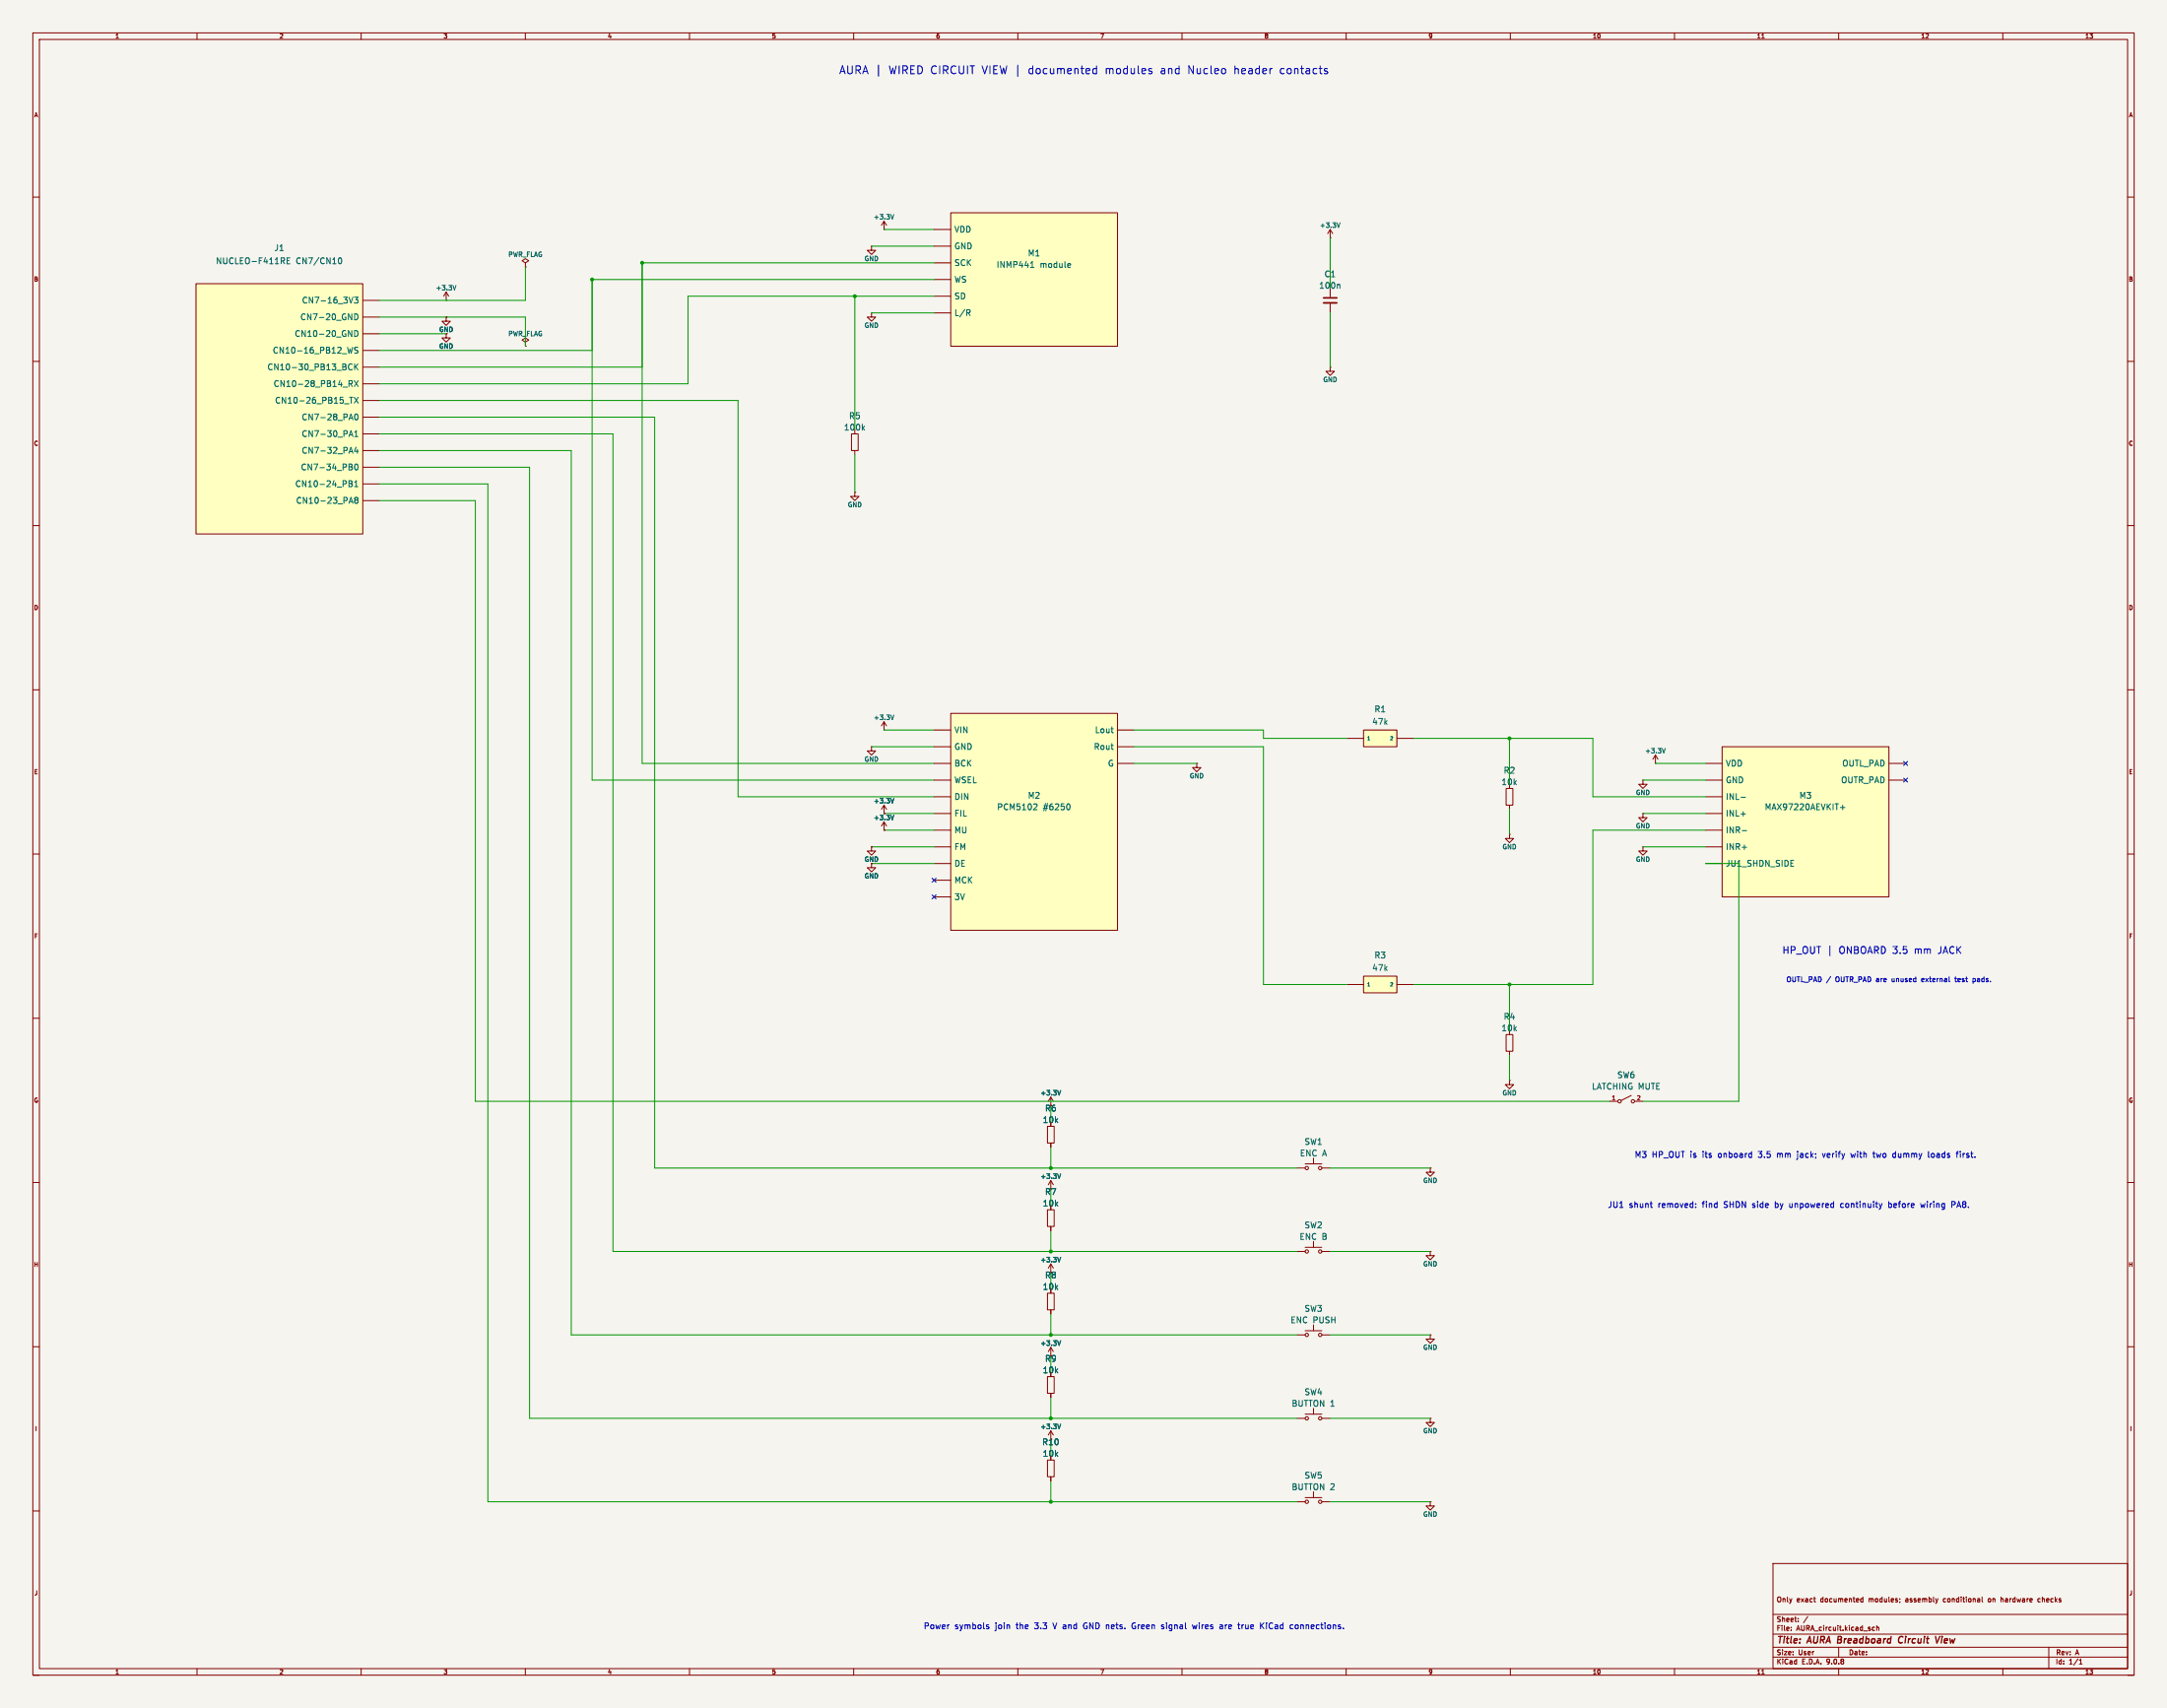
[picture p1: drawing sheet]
(kicad_sch (version 20250114) (generator "eeschema") (paper "User" 660 520)
(title_block (title "AURA Breadboard Circuit View") (rev "A") (comment 1 "Only exact documented modules; assembly conditional on hardware checks"))
(lib_symbols 	(symbol "Device:R"
  (pin_numbers (hide yes))
  (pin_names
   (offset 0))
  (exclude_from_sim no)
  (in_bom yes)
  (on_board yes)
  (property "Reference" "R" (at 2.032 0 90) (effects (font (size 1.27 1.27))))
  (property "Value" "R" (at 0 0 90) (effects (font (size 1.27 1.27))))
  (property "Footprint" "" (at -1.778 0 90) (effects (font (size 1.27 1.27)) (hide yes)))
  (property "Datasheet" "~" (at 0 0 0) (effects (font (size 1.27 1.27)) (hide yes)))
  (property "Description" "Resistor" (at 0 0 0) (effects (font (size 1.27 1.27)) (hide yes)))
  (symbol "R_0_1"
   (rectangle (start -1.016 -2.54) (end 1.016 2.54) (stroke (width 0.254) (type default)) (fill (type none))))
  (symbol "R_1_1"
   (pin passive line (at 0 3.81 270) (length 1.27) (name "~" (effects (font (size 1.27 1.27)))) (number "1" (effects (font (size 1.27 1.27)))))
   (pin passive line (at 0 -3.81 90) (length 1.27) (name "~" (effects (font (size 1.27 1.27)))) (number "2" (effects (font (size 1.27 1.27))))))
  (embedded_fonts no)) 	(symbol "Device:C"
  (pin_numbers (hide yes))
  (pin_names
   (offset 0.254))
  (exclude_from_sim no)
  (in_bom yes)
  (on_board yes)
  (property "Reference" "C" (at 0.635 2.54 0) (effects (font (size 1.27 1.27)) (justify left)))
  (property "Value" "C" (at 0.635 -2.54 0) (effects (font (size 1.27 1.27)) (justify left)))
  (property "Footprint" "" (at 0.9652 -3.81 0) (effects (font (size 1.27 1.27)) (hide yes)))
  (property "Datasheet" "~" (at 0 0 0) (effects (font (size 1.27 1.27)) (hide yes)))
  (property "Description" "Unpolarized capacitor" (at 0 0 0) (effects (font (size 1.27 1.27)) (hide yes)))
  (symbol "C_0_1"
   (polyline (pts (xy -2.032 0.762) (xy 2.032 0.762)) (stroke (width 0.508) (type default)) (fill (type none)))
   (polyline (pts (xy -2.032 -0.762) (xy 2.032 -0.762)) (stroke (width 0.508) (type default)) (fill (type none))))
  (symbol "C_1_1"
   (pin passive line (at 0 3.81 270) (length 2.794) (name "~" (effects (font (size 1.27 1.27)))) (number "1" (effects (font (size 1.27 1.27)))))
   (pin passive line (at 0 -3.81 90) (length 2.794) (name "~" (effects (font (size 1.27 1.27)))) (number "2" (effects (font (size 1.27 1.27))))))
  (embedded_fonts no)) 	(symbol "Switch:SW_Push"
  (pin_numbers (hide yes))
  (pin_names
   (offset 1.016) (hide yes))
  (exclude_from_sim no)
  (in_bom yes)
  (on_board yes)
  (property "Reference" "SW" (at 1.27 2.54 0) (effects (font (size 1.27 1.27)) (justify left)))
  (property "Value" "SW_Push" (at 0 -1.524 0) (effects (font (size 1.27 1.27))))
  (property "Footprint" "" (at 0 5.08 0) (effects (font (size 1.27 1.27)) (hide yes)))
  (property "Datasheet" "~" (at 0 5.08 0) (effects (font (size 1.27 1.27)) (hide yes)))
  (property "Description" "Push button switch, generic, two pins" (at 0 0 0) (effects (font (size 1.27 1.27)) (hide yes)))
  (symbol "SW_Push_0_1"
   (circle (center -2.032 0) (radius 0.508) (stroke (width 0) (type default)) (fill (type none)))
   (polyline (pts (xy 0 1.27) (xy 0 3.048)) (stroke (width 0) (type default)) (fill (type none)))
   (circle (center 2.032 0) (radius 0.508) (stroke (width 0) (type default)) (fill (type none)))
   (polyline (pts (xy 2.54 1.27) (xy -2.54 1.27)) (stroke (width 0) (type default)) (fill (type none)))
   (pin passive line (at -5.08 0 0) (length 2.54) (name "1" (effects (font (size 1.27 1.27)))) (number "1" (effects (font (size 1.27 1.27)))))
   (pin passive line (at 5.08 0 180) (length 2.54) (name "2" (effects (font (size 1.27 1.27)))) (number "2" (effects (font (size 1.27 1.27))))))
  (embedded_fonts no)) 	(symbol "Switch:SW_SPST"
  (pin_names
   (offset 0) (hide yes))
  (exclude_from_sim no)
  (in_bom yes)
  (on_board yes)
  (property "Reference" "SW" (at 0 3.175 0) (effects (font (size 1.27 1.27))))
  (property "Value" "SW_SPST" (at 0 -2.54 0) (effects (font (size 1.27 1.27))))
  (property "Footprint" "" (at 0 0 0) (effects (font (size 1.27 1.27)) (hide yes)))
  (property "Datasheet" "~" (at 0 0 0) (effects (font (size 1.27 1.27)) (hide yes)))
  (property "Description" "Single Pole Single Throw (SPST) switch" (at 0 0 0) (effects (font (size 1.27 1.27)) (hide yes)))
  (symbol "SW_SPST_0_0"
   (circle (center -2.032 0) (radius 0.508) (stroke (width 0) (type default)) (fill (type none)))
   (polyline (pts (xy -1.524 0.254) (xy 1.524 1.778)) (stroke (width 0) (type default)) (fill (type none)))
   (circle (center 2.032 0) (radius 0.508) (stroke (width 0) (type default)) (fill (type none))))
  (symbol "SW_SPST_1_1"
   (pin passive line (at -5.08 0 0) (length 2.54) (name "A" (effects (font (size 1.27 1.27)))) (number "1" (effects (font (size 1.27 1.27)))))
   (pin passive line (at 5.08 0 180) (length 2.54) (name "B" (effects (font (size 1.27 1.27)))) (number "2" (effects (font (size 1.27 1.27))))))
  (embedded_fonts no)) (symbol "AURA_BB:NUCLEO_F411RE_USED" (pin_names (offset 1.016)) (pin_numbers (hide yes)) (in_bom yes) (on_board yes)
   (property "Reference" "M" (at 0 42.1 0) (effects (font (size 1.8 1.8)))) (property "Value" "NUCLEO_F411RE_USED" (at 0 45.1 0) (effects (font (size 1.8 1.8))))
   (symbol "NUCLEO_F411RE_USED_1_1" (rectangle (start -25.4 38.1) (end 25.4 -38.1) (stroke (width 0.254) (type default)) (fill (type background))) (pin passive line (at 30.48 33.02 180) (length 5.08) (name "CN7-16_3V3" (effects (font (size 1.8 1.8)))) (number "CN7-16_3V3" (effects (font (size 1.4 1.4))))) (pin passive line (at 30.48 27.940000000000005 180) (length 5.08) (name "CN7-20_GND" (effects (font (size 1.8 1.8)))) (number "CN7-20_GND" (effects (font (size 1.4 1.4))))) (pin passive line (at 30.48 22.860000000000003 180) (length 5.08) (name "CN10-20_GND" (effects (font (size 1.8 1.8)))) (number "CN10-20_GND" (effects (font (size 1.4 1.4))))) (pin passive line (at 30.48 17.78 180) (length 5.08) (name "CN10-16_PB12_WS" (effects (font (size 1.8 1.8)))) (number "CN10-16_PB12_WS" (effects (font (size 1.4 1.4))))) (pin passive line (at 30.48 12.700000000000003 180) (length 5.08) (name "CN10-30_PB13_BCK" (effects (font (size 1.8 1.8)))) (number "CN10-30_PB13_BCK" (effects (font (size 1.4 1.4))))) (pin passive line (at 30.48 7.6200000000000045 180) (length 5.08) (name "CN10-28_PB14_RX" (effects (font (size 1.8 1.8)))) (number "CN10-28_PB14_RX" (effects (font (size 1.4 1.4))))) (pin passive line (at 30.48 2.5400000000000027 180) (length 5.08) (name "CN10-26_PB15_TX" (effects (font (size 1.8 1.8)))) (number "CN10-26_PB15_TX" (effects (font (size 1.4 1.4))))) (pin passive line (at 30.48 -2.539999999999999 180) (length 5.08) (name "CN7-28_PA0" (effects (font (size 1.8 1.8)))) (number "CN7-28_PA0" (effects (font (size 1.4 1.4))))) (pin passive line (at 30.48 -7.619999999999997 180) (length 5.08) (name "CN7-30_PA1" (effects (font (size 1.8 1.8)))) (number "CN7-30_PA1" (effects (font (size 1.4 1.4))))) (pin passive line (at 30.48 -12.699999999999996 180) (length 5.08) (name "CN7-32_PA4" (effects (font (size 1.8 1.8)))) (number "CN7-32_PA4" (effects (font (size 1.4 1.4))))) (pin passive line (at 30.48 -17.779999999999994 180) (length 5.08) (name "CN7-34_PB0" (effects (font (size 1.8 1.8)))) (number "CN7-34_PB0" (effects (font (size 1.4 1.4))))) (pin passive line (at 30.48 -22.86 180) (length 5.08) (name "CN10-24_PB1" (effects (font (size 1.8 1.8)))) (number "CN10-24_PB1" (effects (font (size 1.4 1.4))))) (pin passive line (at 30.48 -27.939999999999998 180) (length 5.08) (name "CN10-23_PA8" (effects (font (size 1.8 1.8)))) (number "CN10-23_PA8" (effects (font (size 1.4 1.4))))))) (symbol "AURA_BB:SHILLEHTEK_INMP441" (pin_names (offset 1.016)) (pin_numbers (hide yes)) (in_bom yes) (on_board yes)
   (property "Reference" "M" (at 0 24.32 0) (effects (font (size 1.8 1.8)))) (property "Value" "SHILLEHTEK_INMP441" (at 0 27.32 0) (effects (font (size 1.8 1.8))))
   (symbol "SHILLEHTEK_INMP441_1_1" (rectangle (start -25.4 20.32) (end 25.4 -20.32) (stroke (width 0.254) (type default)) (fill (type background))) (pin passive line (at -30.48 15.24 0) (length 5.08) (name "VDD" (effects (font (size 1.8 1.8)))) (number "VDD" (effects (font (size 1.4 1.4))))) (pin passive line (at -30.48 10.16 0) (length 5.08) (name "GND" (effects (font (size 1.8 1.8)))) (number "GND" (effects (font (size 1.4 1.4))))) (pin passive line (at -30.48 5.08 0) (length 5.08) (name "SCK" (effects (font (size 1.8 1.8)))) (number "SCK" (effects (font (size 1.4 1.4))))) (pin passive line (at -30.48 0.0 0) (length 5.08) (name "WS" (effects (font (size 1.8 1.8)))) (number "WS" (effects (font (size 1.4 1.4))))) (pin passive line (at -30.48 -5.08 0) (length 5.08) (name "SD" (effects (font (size 1.8 1.8)))) (number "SD" (effects (font (size 1.4 1.4))))) (pin passive line (at -30.48 -10.159999999999998 0) (length 5.08) (name "L/R" (effects (font (size 1.8 1.8)))) (number "L/R" (effects (font (size 1.4 1.4))))))) (symbol "AURA_BB:ADAFRUIT_PCM5102_6250" (pin_names (offset 1.016)) (pin_numbers (hide yes)) (in_bom yes) (on_board yes)
   (property "Reference" "M" (at 0 37.019999999999996 0) (effects (font (size 1.8 1.8)))) (property "Value" "ADAFRUIT_PCM5102_6250" (at 0 40.019999999999996 0) (effects (font (size 1.8 1.8))))
   (symbol "ADAFRUIT_PCM5102_6250_1_1" (rectangle (start -25.4 33.019999999999996) (end 25.4 -33.019999999999996) (stroke (width 0.254) (type default)) (fill (type background))) (pin passive line (at -30.48 27.939999999999998 0) (length 5.08) (name "VIN" (effects (font (size 1.8 1.8)))) (number "VIN" (effects (font (size 1.4 1.4))))) (pin passive line (at -30.48 22.86 0) (length 5.08) (name "GND" (effects (font (size 1.8 1.8)))) (number "GND" (effects (font (size 1.4 1.4))))) (pin passive line (at -30.48 17.779999999999998 0) (length 5.08) (name "BCK" (effects (font (size 1.8 1.8)))) (number "BCK" (effects (font (size 1.4 1.4))))) (pin passive line (at -30.48 12.699999999999998 0) (length 5.08) (name "WSEL" (effects (font (size 1.8 1.8)))) (number "WSEL" (effects (font (size 1.4 1.4))))) (pin passive line (at -30.48 7.619999999999997 0) (length 5.08) (name "DIN" (effects (font (size 1.8 1.8)))) (number "DIN" (effects (font (size 1.4 1.4))))) (pin passive line (at -30.48 2.539999999999999 0) (length 5.08) (name "FIL" (effects (font (size 1.8 1.8)))) (number "FIL" (effects (font (size 1.4 1.4))))) (pin passive line (at -30.48 -2.5400000000000027 0) (length 5.08) (name "MU" (effects (font (size 1.8 1.8)))) (number "MU" (effects (font (size 1.4 1.4))))) (pin passive line (at -30.48 -7.6200000000000045 0) (length 5.08) (name "FM" (effects (font (size 1.8 1.8)))) (number "FM" (effects (font (size 1.4 1.4))))) (pin passive line (at -30.48 -12.700000000000003 0) (length 5.08) (name "DE" (effects (font (size 1.8 1.8)))) (number "DE" (effects (font (size 1.4 1.4))))) (pin passive line (at -30.48 -17.78 0) (length 5.08) (name "MCK" (effects (font (size 1.8 1.8)))) (number "MCK" (effects (font (size 1.4 1.4))))) (pin passive line (at -30.48 -22.86 0) (length 5.08) (name "3V" (effects (font (size 1.8 1.8)))) (number "3V" (effects (font (size 1.4 1.4))))) (pin passive line (at 30.48 27.939999999999998 180) (length 5.08) (name "Lout" (effects (font (size 1.8 1.8)))) (number "Lout" (effects (font (size 1.4 1.4))))) (pin passive line (at 30.48 22.86 180) (length 5.08) (name "Rout" (effects (font (size 1.8 1.8)))) (number "Rout" (effects (font (size 1.4 1.4))))) (pin passive line (at 30.48 17.779999999999998 180) (length 5.08) (name "G" (effects (font (size 1.8 1.8)))) (number "G" (effects (font (size 1.4 1.4))))))) (symbol "AURA_BB:MAX97220AEVKIT_PLUS" (pin_names (offset 1.016)) (pin_numbers (hide yes)) (in_bom yes) (on_board yes)
   (property "Reference" "M" (at 0 26.86 0) (effects (font (size 1.8 1.8)))) (property "Value" "MAX97220AEVKIT_PLUS" (at 0 29.86 0) (effects (font (size 1.8 1.8))))
   (symbol "MAX97220AEVKIT_PLUS_1_1" (rectangle (start -25.4 22.86) (end 25.4 -22.86) (stroke (width 0.254) (type default)) (fill (type background))) (pin passive line (at -30.48 17.78 0) (length 5.08) (name "VDD" (effects (font (size 1.8 1.8)))) (number "VDD" (effects (font (size 1.4 1.4))))) (pin passive line (at -30.48 12.700000000000001 0) (length 5.08) (name "GND" (effects (font (size 1.8 1.8)))) (number "GND" (effects (font (size 1.4 1.4))))) (pin passive line (at -30.48 7.620000000000001 0) (length 5.08) (name "INL-" (effects (font (size 1.8 1.8)))) (number "INL-" (effects (font (size 1.4 1.4))))) (pin passive line (at -30.48 2.540000000000001 0) (length 5.08) (name "INL+" (effects (font (size 1.8 1.8)))) (number "INL+" (effects (font (size 1.4 1.4))))) (pin passive line (at -30.48 -2.539999999999999 0) (length 5.08) (name "INR-" (effects (font (size 1.8 1.8)))) (number "INR-" (effects (font (size 1.4 1.4))))) (pin passive line (at -30.48 -7.619999999999997 0) (length 5.08) (name "INR+" (effects (font (size 1.8 1.8)))) (number "INR+" (effects (font (size 1.4 1.4))))) (pin passive line (at -30.48 -12.7 0) (length 5.08) (name "JU1_SHDN_SIDE" (effects (font (size 1.8 1.8)))) (number "JU1_SHDN_SIDE" (effects (font (size 1.4 1.4))))) (pin passive line (at 30.48 17.78 180) (length 5.08) (name "OUTL_PAD" (effects (font (size 1.8 1.8)))) (number "OUTL_PAD" (effects (font (size 1.4 1.4))))) (pin passive line (at 30.48 12.700000000000001 180) (length 5.08) (name "OUTR_PAD" (effects (font (size 1.8 1.8)))) (number "OUTR_PAD" (effects (font (size 1.4 1.4))))))) (symbol "AURA_WIRE:SERIES_R" (pin_names (offset 1.016)) (pin_numbers (hide yes)) (in_bom yes) (on_board yes)
 (property "Reference" "R" (at 0 -7 0) (effects (font (size 1.7 1.7)))) (property "Value" "R" (at 0 -4 0) (effects (font (size 1.7 1.7))))
 (symbol "SERIES_R_1_1" (rectangle (start -5.08 2.54) (end 5.08 -2.54) (stroke (width 0.254) (type default)) (fill (type background)))
 (pin passive line (at -10.16 0 0) (length 5.08) (name "1" (effects (font (size 1 1)))) (number "1" (effects (font (size 1 1)))))
 (pin passive line (at 10.16 0 180) (length 5.08) (name "2" (effects (font (size 1 1)))) (number "2" (effects (font (size 1 1))))))) 	(symbol "power:+3.3V"
  (power)
  (pin_numbers (hide yes))
  (pin_names
   (offset 0) (hide yes))
  (exclude_from_sim no)
  (in_bom yes)
  (on_board yes)
  (property "Reference" "#PWR" (at 0 -3.81 0) (effects (font (size 1.27 1.27)) (hide yes)))
  (property "Value" "+3.3V" (at 0 3.556 0) (effects (font (size 1.27 1.27))))
  (property "Footprint" "" (at 0 0 0) (effects (font (size 1.27 1.27)) (hide yes)))
  (property "Datasheet" "" (at 0 0 0) (effects (font (size 1.27 1.27)) (hide yes)))
  (property "Description" "Power symbol creates a global label with name \"+3.3V\"" (at 0 0 0) (effects (font (size 1.27 1.27)) (hide yes)))
  (symbol "+3.3V_0_1"
   (polyline (pts (xy -0.762 1.27) (xy 0 2.54)) (stroke (width 0) (type default)) (fill (type none)))
   (polyline (pts (xy 0 2.54) (xy 0.762 1.27)) (stroke (width 0) (type default)) (fill (type none)))
   (polyline (pts (xy 0 0) (xy 0 2.54)) (stroke (width 0) (type default)) (fill (type none))))
  (symbol "+3.3V_1_1"
   (pin power_in line (at 0 0 90) (length 0) (name "~" (effects (font (size 1.27 1.27)))) (number "1" (effects (font (size 1.27 1.27))))))
  (embedded_fonts no)) 	(symbol "power:GND"
  (power)
  (pin_numbers (hide yes))
  (pin_names
   (offset 0) (hide yes))
  (exclude_from_sim no)
  (in_bom yes)
  (on_board yes)
  (property "Reference" "#PWR" (at 0 -6.35 0) (effects (font (size 1.27 1.27)) (hide yes)))
  (property "Value" "GND" (at 0 -3.81 0) (effects (font (size 1.27 1.27))))
  (property "Footprint" "" (at 0 0 0) (effects (font (size 1.27 1.27)) (hide yes)))
  (property "Datasheet" "" (at 0 0 0) (effects (font (size 1.27 1.27)) (hide yes)))
  (property "Description" "Power symbol creates a global label with name \"GND\" , ground" (at 0 0 0) (effects (font (size 1.27 1.27)) (hide yes)))
  (symbol "GND_0_1"
   (polyline (pts (xy 0 0) (xy 0 -1.27) (xy 1.27 -1.27) (xy 0 -2.54) (xy -1.27 -1.27) (xy 0 -1.27)) (stroke (width 0) (type default)) (fill (type none))))
  (symbol "GND_1_1"
   (pin power_in line (at 0 0 270) (length 0) (name "~" (effects (font (size 1.27 1.27)))) (number "1" (effects (font (size 1.27 1.27))))))
  (embedded_fonts no)) 	(symbol "power:PWR_FLAG"
  (power)
  (pin_numbers (hide yes))
  (pin_names
   (offset 0) (hide yes))
  (exclude_from_sim no)
  (in_bom yes)
  (on_board yes)
  (property "Reference" "#FLG" (at 0 1.905 0) (effects (font (size 1.27 1.27)) (hide yes)))
  (property "Value" "PWR_FLAG" (at 0 3.81 0) (effects (font (size 1.27 1.27))))
  (property "Footprint" "" (at 0 0 0) (effects (font (size 1.27 1.27)) (hide yes)))
  (property "Datasheet" "~" (at 0 0 0) (effects (font (size 1.27 1.27)) (hide yes)))
  (property "Description" "Special symbol for telling ERC where power comes from" (at 0 0 0) (effects (font (size 1.27 1.27)) (hide yes)))
  (symbol "PWR_FLAG_0_0"
   (pin power_out line (at 0 0 90) (length 0) (name "~" (effects (font (size 1.27 1.27)))) (number "1" (effects (font (size 1.27 1.27))))))
  (symbol "PWR_FLAG_0_1"
   (polyline (pts (xy 0 0) (xy 0 1.27) (xy -1.016 1.905) (xy 0 2.54) (xy 1.016 1.905) (xy 0 1.27)) (stroke (width 0) (type default)) (fill (type none))))
  (embedded_fonts no)))
(symbol (lib_id "AURA_BB:NUCLEO_F411RE_USED") (at 85.09 124.46 0) (unit 1) (in_bom yes) (on_board yes) (dnp no)
   (property "Reference" "J1" (at 85.09 75.46 0) (effects (font (size 1.8 1.8)))) (property "Value" "NUCLEO-F411RE CN7/CN10" (at 85.09 79.46 0) (effects (font (size 1.8 1.8))))) (symbol (lib_id "AURA_BB:SHILLEHTEK_INMP441") (at 314.96 85.09 0) (unit 1) (in_bom yes) (on_board yes) (dnp no)
   (property "Reference" "M1" (at 314.96 77.09 0) (effects (font (size 1.8 1.8)))) (property "Value" "INMP441 module" (at 314.96 80.59 0) (effects (font (size 1.8 1.8))))) (symbol (lib_id "AURA_BB:ADAFRUIT_PCM5102_6250") (at 314.96 250.19 0) (unit 1) (in_bom yes) (on_board yes) (dnp no)
   (property "Reference" "M2" (at 314.96 242.19 0) (effects (font (size 1.8 1.8)))) (property "Value" "PCM5102 #6250" (at 314.96 245.69 0) (effects (font (size 1.8 1.8))))) (symbol (lib_id "AURA_BB:MAX97220AEVKIT_PLUS") (at 549.91 250.19 0) (unit 1) (in_bom yes) (on_board yes) (dnp no)
   (property "Reference" "M3" (at 549.91 242.19 0) (effects (font (size 1.8 1.8)))) (property "Value" "MAX97220AEVKIT+" (at 549.91 245.69 0) (effects (font (size 1.8 1.8))))) (wire (pts (xy 115.57 91.44) (xy 135.89 91.44)) (stroke (width 0) (type default))) (symbol (lib_id "power:+3.3V") (at 135.89 91.44 0) (unit 1) (in_bom yes) (on_board yes) (dnp no)
    (property "Reference" "#PWR01" (at 135.89 91.44 0) (effects (font (size 1.27 1.27)) (hide yes)))
    (property "Value" "+3.3V" (at 135.89 87.63 0) (effects (font (size 1.4 1.4))))) (wire (pts (xy 284.48 69.85) (xy 269.24 69.85)) (stroke (width 0) (type default))) (symbol (lib_id "power:+3.3V") (at 269.24 69.85 0) (unit 1) (in_bom yes) (on_board yes) (dnp no)
    (property "Reference" "#PWR02" (at 269.24 69.85 0) (effects (font (size 1.27 1.27)) (hide yes)))
    (property "Value" "+3.3V" (at 269.24 66.04 0) (effects (font (size 1.4 1.4))))) (wire (pts (xy 284.48 222.25) (xy 269.24 222.25)) (stroke (width 0) (type default))) (symbol (lib_id "power:+3.3V") (at 269.24 222.25 0) (unit 1) (in_bom yes) (on_board yes) (dnp no)
    (property "Reference" "#PWR03" (at 269.24 222.25 0) (effects (font (size 1.27 1.27)) (hide yes)))
    (property "Value" "+3.3V" (at 269.24 218.44 0) (effects (font (size 1.4 1.4))))) (wire (pts (xy 284.48 247.65) (xy 269.24 247.65)) (stroke (width 0) (type default))) (symbol (lib_id "power:+3.3V") (at 269.24 247.65 0) (unit 1) (in_bom yes) (on_board yes) (dnp no)
    (property "Reference" "#PWR04" (at 269.24 247.65 0) (effects (font (size 1.27 1.27)) (hide yes)))
    (property "Value" "+3.3V" (at 269.24 243.84 0) (effects (font (size 1.4 1.4))))) (wire (pts (xy 284.48 252.73) (xy 269.24 252.73)) (stroke (width 0) (type default))) (symbol (lib_id "power:+3.3V") (at 269.24 252.73 0) (unit 1) (in_bom yes) (on_board yes) (dnp no)
    (property "Reference" "#PWR05" (at 269.24 252.73 0) (effects (font (size 1.27 1.27)) (hide yes)))
    (property "Value" "+3.3V" (at 269.24 248.92 0) (effects (font (size 1.4 1.4))))) (wire (pts (xy 519.43 232.41) (xy 504.19 232.41)) (stroke (width 0) (type default))) (symbol (lib_id "power:+3.3V") (at 504.19 232.41 0) (unit 1) (in_bom yes) (on_board yes) (dnp no)
    (property "Reference" "#PWR06" (at 504.19 232.41 0) (effects (font (size 1.27 1.27)) (hide yes)))
    (property "Value" "+3.3V" (at 504.19 228.6 0) (effects (font (size 1.4 1.4))))) (wire (pts (xy 115.57 96.52) (xy 135.89 96.52)) (stroke (width 0) (type default))) (symbol (lib_id "power:GND") (at 135.89 96.52 0) (unit 1) (in_bom yes) (on_board yes) (dnp no)
    (property "Reference" "#PWR07" (at 135.89 96.52 0) (effects (font (size 1.27 1.27)) (hide yes)))
    (property "Value" "GND" (at 135.89 100.33 0) (effects (font (size 1.4 1.4))))) (wire (pts (xy 115.57 101.6) (xy 135.89 101.6)) (stroke (width 0) (type default))) (symbol (lib_id "power:GND") (at 135.89 101.6 0) (unit 1) (in_bom yes) (on_board yes) (dnp no)
    (property "Reference" "#PWR08" (at 135.89 101.6 0) (effects (font (size 1.27 1.27)) (hide yes)))
    (property "Value" "GND" (at 135.89 105.41 0) (effects (font (size 1.4 1.4))))) (wire (pts (xy 284.48 74.93) (xy 265.43 74.93)) (stroke (width 0) (type default))) (symbol (lib_id "power:GND") (at 265.43 74.93 0) (unit 1) (in_bom yes) (on_board yes) (dnp no)
    (property "Reference" "#PWR09" (at 265.43 74.93 0) (effects (font (size 1.27 1.27)) (hide yes)))
    (property "Value" "GND" (at 265.43 78.74 0) (effects (font (size 1.4 1.4))))) (wire (pts (xy 284.48 95.25) (xy 265.43 95.25)) (stroke (width 0) (type default))) (symbol (lib_id "power:GND") (at 265.43 95.25 0) (unit 1) (in_bom yes) (on_board yes) (dnp no)
    (property "Reference" "#PWR10" (at 265.43 95.25 0) (effects (font (size 1.27 1.27)) (hide yes)))
    (property "Value" "GND" (at 265.43 99.06 0) (effects (font (size 1.4 1.4))))) (wire (pts (xy 284.48 227.33) (xy 265.43 227.33)) (stroke (width 0) (type default))) (symbol (lib_id "power:GND") (at 265.43 227.33 0) (unit 1) (in_bom yes) (on_board yes) (dnp no)
    (property "Reference" "#PWR11" (at 265.43 227.33 0) (effects (font (size 1.27 1.27)) (hide yes)))
    (property "Value" "GND" (at 265.43 231.14 0) (effects (font (size 1.4 1.4))))) (wire (pts (xy 284.48 257.81) (xy 265.43 257.81)) (stroke (width 0) (type default))) (symbol (lib_id "power:GND") (at 265.43 257.81 0) (unit 1) (in_bom yes) (on_board yes) (dnp no)
    (property "Reference" "#PWR12" (at 265.43 257.81 0) (effects (font (size 1.27 1.27)) (hide yes)))
    (property "Value" "GND" (at 265.43 261.62 0) (effects (font (size 1.4 1.4))))) (wire (pts (xy 284.48 262.89) (xy 265.43 262.89)) (stroke (width 0) (type default))) (symbol (lib_id "power:GND") (at 265.43 262.89 0) (unit 1) (in_bom yes) (on_board yes) (dnp no)
    (property "Reference" "#PWR13" (at 265.43 262.89 0) (effects (font (size 1.27 1.27)) (hide yes)))
    (property "Value" "GND" (at 265.43 266.7 0) (effects (font (size 1.4 1.4))))) (wire (pts (xy 519.43 237.49) (xy 500.38 237.49)) (stroke (width 0) (type default))) (symbol (lib_id "power:GND") (at 500.38 237.49 0) (unit 1) (in_bom yes) (on_board yes) (dnp no)
    (property "Reference" "#PWR14" (at 500.38 237.49 0) (effects (font (size 1.27 1.27)) (hide yes)))
    (property "Value" "GND" (at 500.38 241.3 0) (effects (font (size 1.4 1.4))))) (wire (pts (xy 519.43 247.65) (xy 500.38 247.65)) (stroke (width 0) (type default))) (symbol (lib_id "power:GND") (at 500.38 247.65 0) (unit 1) (in_bom yes) (on_board yes) (dnp no)
    (property "Reference" "#PWR15" (at 500.38 247.65 0) (effects (font (size 1.27 1.27)) (hide yes)))
    (property "Value" "GND" (at 500.38 251.46 0) (effects (font (size 1.4 1.4))))) (wire (pts (xy 519.43 257.81) (xy 500.38 257.81)) (stroke (width 0) (type default))) (symbol (lib_id "power:GND") (at 500.38 257.81 0) (unit 1) (in_bom yes) (on_board yes) (dnp no)
    (property "Reference" "#PWR16" (at 500.38 257.81 0) (effects (font (size 1.27 1.27)) (hide yes)))
    (property "Value" "GND" (at 500.38 261.62 0) (effects (font (size 1.4 1.4))))) (wire (pts (xy 345.44 232.41) (xy 364.49 232.41)) (stroke (width 0) (type default))) (symbol (lib_id "power:GND") (at 364.49 232.41 0) (unit 1) (in_bom yes) (on_board yes) (dnp no)
    (property "Reference" "#PWR17" (at 364.49 232.41 0) (effects (font (size 1.27 1.27)) (hide yes)))
    (property "Value" "GND" (at 364.49 236.22 0) (effects (font (size 1.4 1.4))))) (wire (pts (xy 135.89 91.44) (xy 160.02 91.44)) (stroke (width 0) (type default))) (wire (pts (xy 160.02 91.44) (xy 160.02 81.28)) (stroke (width 0) (type default))) (symbol (lib_id "power:PWR_FLAG") (at 160.02 81.28 0) (unit 1) (in_bom yes) (on_board yes) (dnp no)
    (property "Reference" "#PWR18" (at 160.02 81.28 0) (effects (font (size 1.27 1.27)) (hide yes)))
    (property "Value" "PWR_FLAG" (at 160.02 77.47 0) (effects (font (size 1.4 1.4))))) (wire (pts (xy 135.89 96.52) (xy 160.02 96.52)) (stroke (width 0) (type default))) (wire (pts (xy 160.02 96.52) (xy 160.02 105.41)) (stroke (width 0) (type default))) (symbol (lib_id "power:PWR_FLAG") (at 160.02 105.41 0) (unit 1) (in_bom yes) (on_board yes) (dnp no)
    (property "Reference" "#PWR19" (at 160.02 105.41 0) (effects (font (size 1.27 1.27)) (hide yes)))
    (property "Value" "PWR_FLAG" (at 160.02 101.6 0) (effects (font (size 1.4 1.4))))) (symbol (lib_id "Device:C") (at 405.13 91.44 0) (unit 1) (in_bom yes) (on_board yes) (dnp no)
   (property "Reference" "C1" (at 405.13 83.44 0) (effects (font (size 1.8 1.8)))) (property "Value" "100n" (at 405.13 86.94 0) (effects (font (size 1.8 1.8))))) (wire (pts (xy 405.13 87.63) (xy 405.13 72.39)) (stroke (width 0) (type default))) (symbol (lib_id "power:+3.3V") (at 405.13 72.39 0) (unit 1) (in_bom yes) (on_board yes) (dnp no)
    (property "Reference" "#PWR20" (at 405.13 72.39 0) (effects (font (size 1.27 1.27)) (hide yes)))
    (property "Value" "+3.3V" (at 405.13 68.58 0) (effects (font (size 1.4 1.4))))) (wire (pts (xy 405.13 95.25) (xy 405.13 111.76)) (stroke (width 0) (type default))) (symbol (lib_id "power:GND") (at 405.13 111.76 0) (unit 1) (in_bom yes) (on_board yes) (dnp no)
    (property "Reference" "#PWR21" (at 405.13 111.76 0) (effects (font (size 1.27 1.27)) (hide yes)))
    (property "Value" "GND" (at 405.13 115.57 0) (effects (font (size 1.4 1.4))))) (wire (pts (xy 115.57 106.68) (xy 180.34 106.68)) (stroke (width 0) (type default))) (wire (pts (xy 180.34 106.68) (xy 180.34 85.09)) (stroke (width 0) (type default))) (wire (pts (xy 180.34 85.09) (xy 284.48 85.09)) (stroke (width 0) (type default))) (wire (pts (xy 180.34 85.09) (xy 180.34 237.49)) (stroke (width 0) (type default))) (wire (pts (xy 180.34 237.49) (xy 284.48 237.49)) (stroke (width 0) (type default))) (junction (at 180.34 85.09) (diameter 0) (color 0 0 0 0)) (wire (pts (xy 115.57 111.76) (xy 195.58 111.76)) (stroke (width 0) (type default))) (wire (pts (xy 195.58 111.76) (xy 195.58 80.01)) (stroke (width 0) (type default))) (wire (pts (xy 195.58 80.01) (xy 284.48 80.01)) (stroke (width 0) (type default))) (wire (pts (xy 195.58 80.01) (xy 195.58 232.41)) (stroke (width 0) (type default))) (wire (pts (xy 195.58 232.41) (xy 284.48 232.41)) (stroke (width 0) (type default))) (junction (at 195.58 80.01) (diameter 0) (color 0 0 0 0)) (wire (pts (xy 115.57 116.84) (xy 209.55 116.84)) (stroke (width 0) (type default))) (wire (pts (xy 209.55 116.84) (xy 209.55 90.17)) (stroke (width 0) (type default))) (wire (pts (xy 209.55 90.17) (xy 284.48 90.17)) (stroke (width 0) (type default))) (wire (pts (xy 115.57 121.92) (xy 224.79 121.92)) (stroke (width 0) (type default))) (wire (pts (xy 224.79 121.92) (xy 224.79 242.57)) (stroke (width 0) (type default))) (wire (pts (xy 224.79 242.57) (xy 284.48 242.57)) (stroke (width 0) (type default))) (symbol (lib_id "Device:R") (at 260.35 134.62 0) (unit 1) (in_bom yes) (on_board yes) (dnp no)
   (property "Reference" "R5" (at 260.35 126.62 0) (effects (font (size 1.8 1.8)))) (property "Value" "100k" (at 260.35 130.12 0) (effects (font (size 1.8 1.8))))) (wire (pts (xy 260.35 130.81) (xy 260.35 90.17)) (stroke (width 0) (type default))) (wire (pts (xy 260.35 90.17) (xy 284.48 90.17)) (stroke (width 0) (type default))) (junction (at 260.35 90.17) (diameter 0) (color 0 0 0 0)) (wire (pts (xy 260.35 138.43) (xy 260.35 149.86)) (stroke (width 0) (type default))) (symbol (lib_id "power:GND") (at 260.35 149.86 0) (unit 1) (in_bom yes) (on_board yes) (dnp no)
    (property "Reference" "#PWR22" (at 260.35 149.86 0) (effects (font (size 1.27 1.27)) (hide yes)))
    (property "Value" "GND" (at 260.35 153.67 0) (effects (font (size 1.4 1.4))))) (no_connect (at 284.48 267.97)) (no_connect (at 284.48 273.05)) (no_connect (at 580.39 232.41)) (no_connect (at 580.39 237.49)) (symbol (lib_id "AURA_WIRE:SERIES_R") (at 420.37 224.79 0) (unit 1) (in_bom yes) (on_board yes) (dnp no)
   (property "Reference" "R1" (at 420.37 215.9 0) (effects (font (size 1.8 1.8)))) (property "Value" "47k" (at 420.37 219.71 0) (effects (font (size 1.8 1.8))))) (wire (pts (xy 345.44 222.25) (xy 384.81 222.25)) (stroke (width 0) (type default))) (wire (pts (xy 384.81 222.25) (xy 384.81 224.79)) (stroke (width 0) (type default))) (wire (pts (xy 384.81 224.79) (xy 410.21 224.79)) (stroke (width 0) (type default))) (wire (pts (xy 430.53 224.79) (xy 459.74 224.79)) (stroke (width 0) (type default))) (wire (pts (xy 459.74 224.79) (xy 485.14 224.79)) (stroke (width 0) (type default))) (wire (pts (xy 485.14 224.79) (xy 485.14 242.57)) (stroke (width 0) (type default))) (wire (pts (xy 485.14 242.57) (xy 519.43 242.57)) (stroke (width 0) (type default))) (symbol (lib_id "Device:R") (at 459.74 242.57 0) (unit 1) (in_bom yes) (on_board yes) (dnp no)
   (property "Reference" "R2" (at 459.74 234.57 0) (effects (font (size 1.8 1.8)))) (property "Value" "10k" (at 459.74 238.07 0) (effects (font (size 1.8 1.8))))) (wire (pts (xy 459.74 224.79) (xy 459.74 238.76)) (stroke (width 0) (type default))) (junction (at 459.74 224.79) (diameter 0) (color 0 0 0 0)) (wire (pts (xy 459.74 246.38) (xy 459.74 254.0)) (stroke (width 0) (type default))) (symbol (lib_id "power:GND") (at 459.74 254.0 0) (unit 1) (in_bom yes) (on_board yes) (dnp no)
    (property "Reference" "#PWR23" (at 459.74 254.0 0) (effects (font (size 1.27 1.27)) (hide yes)))
    (property "Value" "GND" (at 459.74 257.81 0) (effects (font (size 1.4 1.4))))) (symbol (lib_id "AURA_WIRE:SERIES_R") (at 420.37 299.72 0) (unit 1) (in_bom yes) (on_board yes) (dnp no)
   (property "Reference" "R3" (at 420.37 290.83 0) (effects (font (size 1.8 1.8)))) (property "Value" "47k" (at 420.37 294.64 0) (effects (font (size 1.8 1.8))))) (wire (pts (xy 345.44 227.33) (xy 384.81 227.33)) (stroke (width 0) (type default))) (wire (pts (xy 384.81 227.33) (xy 384.81 299.72)) (stroke (width 0) (type default))) (wire (pts (xy 384.81 299.72) (xy 410.21 299.72)) (stroke (width 0) (type default))) (wire (pts (xy 430.53 299.72) (xy 459.74 299.72)) (stroke (width 0) (type default))) (wire (pts (xy 459.74 299.72) (xy 485.14 299.72)) (stroke (width 0) (type default))) (wire (pts (xy 485.14 299.72) (xy 485.14 252.73)) (stroke (width 0) (type default))) (wire (pts (xy 485.14 252.73) (xy 519.43 252.73)) (stroke (width 0) (type default))) (symbol (lib_id "Device:R") (at 459.74 317.5 0) (unit 1) (in_bom yes) (on_board yes) (dnp no)
   (property "Reference" "R4" (at 459.74 309.5 0) (effects (font (size 1.8 1.8)))) (property "Value" "10k" (at 459.74 313.0 0) (effects (font (size 1.8 1.8))))) (wire (pts (xy 459.74 299.72) (xy 459.74 313.69)) (stroke (width 0) (type default))) (junction (at 459.74 299.72) (diameter 0) (color 0 0 0 0)) (wire (pts (xy 459.74 321.31) (xy 459.74 328.93)) (stroke (width 0) (type default))) (symbol (lib_id "power:GND") (at 459.74 328.93 0) (unit 1) (in_bom yes) (on_board yes) (dnp no)
    (property "Reference" "#PWR24" (at 459.74 328.93 0) (effects (font (size 1.27 1.27)) (hide yes)))
    (property "Value" "GND" (at 459.74 332.74 0) (effects (font (size 1.4 1.4))))) (symbol (lib_id "Switch:SW_SPST") (at 495.3 335.28 0) (unit 1) (in_bom yes) (on_board yes) (dnp no)
   (property "Reference" "SW6" (at 495.3 327.28 0) (effects (font (size 1.8 1.8)))) (property "Value" "LATCHING MUTE" (at 495.3 330.78 0) (effects (font (size 1.8 1.8))))) (wire (pts (xy 115.57 152.4) (xy 144.78 152.4)) (stroke (width 0) (type default))) (wire (pts (xy 144.78 152.4) (xy 144.78 335.28)) (stroke (width 0) (type default))) (wire (pts (xy 144.78 335.28) (xy 490.22 335.28)) (stroke (width 0) (type default))) (wire (pts (xy 500.38 335.28) (xy 529.59 335.28)) (stroke (width 0) (type default))) (wire (pts (xy 529.59 335.28) (xy 529.59 262.89)) (stroke (width 0) (type default))) (wire (pts (xy 529.59 262.89) (xy 519.43 262.89)) (stroke (width 0) (type default))) (symbol (lib_id "Switch:SW_Push") (at 400.05 355.6 0) (unit 1) (in_bom yes) (on_board yes) (dnp no)
   (property "Reference" "SW1" (at 400.05 347.6 0) (effects (font (size 1.8 1.8)))) (property "Value" "ENC A" (at 400.05 351.1 0) (effects (font (size 1.8 1.8))))) (symbol (lib_id "Device:R") (at 320.04 345.44 0) (unit 1) (in_bom yes) (on_board yes) (dnp no)
   (property "Reference" "R6" (at 320.04 337.44 0) (effects (font (size 1.8 1.8)))) (property "Value" "10k" (at 320.04 340.94 0) (effects (font (size 1.8 1.8))))) (wire (pts (xy 115.57 127.0) (xy 199.39 127.0)) (stroke (width 0) (type default))) (wire (pts (xy 199.39 127.0) (xy 199.39 355.6)) (stroke (width 0) (type default))) (wire (pts (xy 199.39 355.6) (xy 320.04 355.6)) (stroke (width 0) (type default))) (wire (pts (xy 320.04 355.6) (xy 320.04 349.25)) (stroke (width 0) (type default))) (wire (pts (xy 320.04 355.6) (xy 394.97 355.6)) (stroke (width 0) (type default))) (junction (at 320.04 355.6) (diameter 0) (color 0 0 0 0)) (wire (pts (xy 320.04 341.63) (xy 320.04 336.55)) (stroke (width 0) (type default))) (symbol (lib_id "power:+3.3V") (at 320.04 336.55 0) (unit 1) (in_bom yes) (on_board yes) (dnp no)
    (property "Reference" "#PWR25" (at 320.04 336.55 0) (effects (font (size 1.27 1.27)) (hide yes)))
    (property "Value" "+3.3V" (at 320.04 332.74 0) (effects (font (size 1.4 1.4))))) (wire (pts (xy 405.13 355.6) (xy 435.61 355.6)) (stroke (width 0) (type default))) (symbol (lib_id "power:GND") (at 435.61 355.6 0) (unit 1) (in_bom yes) (on_board yes) (dnp no)
    (property "Reference" "#PWR26" (at 435.61 355.6 0) (effects (font (size 1.27 1.27)) (hide yes)))
    (property "Value" "GND" (at 435.61 359.41 0) (effects (font (size 1.4 1.4))))) (symbol (lib_id "Switch:SW_Push") (at 400.05 381.0 0) (unit 1) (in_bom yes) (on_board yes) (dnp no)
   (property "Reference" "SW2" (at 400.05 373.0 0) (effects (font (size 1.8 1.8)))) (property "Value" "ENC B" (at 400.05 376.5 0) (effects (font (size 1.8 1.8))))) (symbol (lib_id "Device:R") (at 320.04 370.84 0) (unit 1) (in_bom yes) (on_board yes) (dnp no)
   (property "Reference" "R7" (at 320.04 362.84 0) (effects (font (size 1.8 1.8)))) (property "Value" "10k" (at 320.04 366.34 0) (effects (font (size 1.8 1.8))))) (wire (pts (xy 115.57 132.08) (xy 186.69 132.08)) (stroke (width 0) (type default))) (wire (pts (xy 186.69 132.08) (xy 186.69 381.0)) (stroke (width 0) (type default))) (wire (pts (xy 186.69 381.0) (xy 320.04 381.0)) (stroke (width 0) (type default))) (wire (pts (xy 320.04 381.0) (xy 320.04 374.65)) (stroke (width 0) (type default))) (wire (pts (xy 320.04 381.0) (xy 394.97 381.0)) (stroke (width 0) (type default))) (junction (at 320.04 381.0) (diameter 0) (color 0 0 0 0)) (wire (pts (xy 320.04 367.03) (xy 320.04 361.95)) (stroke (width 0) (type default))) (symbol (lib_id "power:+3.3V") (at 320.04 361.95 0) (unit 1) (in_bom yes) (on_board yes) (dnp no)
    (property "Reference" "#PWR27" (at 320.04 361.95 0) (effects (font (size 1.27 1.27)) (hide yes)))
    (property "Value" "+3.3V" (at 320.04 358.14 0) (effects (font (size 1.4 1.4))))) (wire (pts (xy 405.13 381.0) (xy 435.61 381.0)) (stroke (width 0) (type default))) (symbol (lib_id "power:GND") (at 435.61 381.0 0) (unit 1) (in_bom yes) (on_board yes) (dnp no)
    (property "Reference" "#PWR28" (at 435.61 381.0 0) (effects (font (size 1.27 1.27)) (hide yes)))
    (property "Value" "GND" (at 435.61 384.81 0) (effects (font (size 1.4 1.4))))) (symbol (lib_id "Switch:SW_Push") (at 400.05 406.4 0) (unit 1) (in_bom yes) (on_board yes) (dnp no)
   (property "Reference" "SW3" (at 400.05 398.4 0) (effects (font (size 1.8 1.8)))) (property "Value" "ENC PUSH" (at 400.05 401.9 0) (effects (font (size 1.8 1.8))))) (symbol (lib_id "Device:R") (at 320.04 396.24 0) (unit 1) (in_bom yes) (on_board yes) (dnp no)
   (property "Reference" "R8" (at 320.04 388.24 0) (effects (font (size 1.8 1.8)))) (property "Value" "10k" (at 320.04 391.74 0) (effects (font (size 1.8 1.8))))) (wire (pts (xy 115.57 137.16) (xy 173.99 137.16)) (stroke (width 0) (type default))) (wire (pts (xy 173.99 137.16) (xy 173.99 406.4)) (stroke (width 0) (type default))) (wire (pts (xy 173.99 406.4) (xy 320.04 406.4)) (stroke (width 0) (type default))) (wire (pts (xy 320.04 406.4) (xy 320.04 400.05)) (stroke (width 0) (type default))) (wire (pts (xy 320.04 406.4) (xy 394.97 406.4)) (stroke (width 0) (type default))) (junction (at 320.04 406.4) (diameter 0) (color 0 0 0 0)) (wire (pts (xy 320.04 392.43) (xy 320.04 387.35)) (stroke (width 0) (type default))) (symbol (lib_id "power:+3.3V") (at 320.04 387.35 0) (unit 1) (in_bom yes) (on_board yes) (dnp no)
    (property "Reference" "#PWR29" (at 320.04 387.35 0) (effects (font (size 1.27 1.27)) (hide yes)))
    (property "Value" "+3.3V" (at 320.04 383.54 0) (effects (font (size 1.4 1.4))))) (wire (pts (xy 405.13 406.4) (xy 435.61 406.4)) (stroke (width 0) (type default))) (symbol (lib_id "power:GND") (at 435.61 406.4 0) (unit 1) (in_bom yes) (on_board yes) (dnp no)
    (property "Reference" "#PWR30" (at 435.61 406.4 0) (effects (font (size 1.27 1.27)) (hide yes)))
    (property "Value" "GND" (at 435.61 410.21 0) (effects (font (size 1.4 1.4))))) (symbol (lib_id "Switch:SW_Push") (at 400.05 431.8 0) (unit 1) (in_bom yes) (on_board yes) (dnp no)
   (property "Reference" "SW4" (at 400.05 423.8 0) (effects (font (size 1.8 1.8)))) (property "Value" "BUTTON 1" (at 400.05 427.3 0) (effects (font (size 1.8 1.8))))) (symbol (lib_id "Device:R") (at 320.04 421.64 0) (unit 1) (in_bom yes) (on_board yes) (dnp no)
   (property "Reference" "R9" (at 320.04 413.64 0) (effects (font (size 1.8 1.8)))) (property "Value" "10k" (at 320.04 417.14 0) (effects (font (size 1.8 1.8))))) (wire (pts (xy 115.57 142.24) (xy 161.29 142.24)) (stroke (width 0) (type default))) (wire (pts (xy 161.29 142.24) (xy 161.29 431.8)) (stroke (width 0) (type default))) (wire (pts (xy 161.29 431.8) (xy 320.04 431.8)) (stroke (width 0) (type default))) (wire (pts (xy 320.04 431.8) (xy 320.04 425.45)) (stroke (width 0) (type default))) (wire (pts (xy 320.04 431.8) (xy 394.97 431.8)) (stroke (width 0) (type default))) (junction (at 320.04 431.8) (diameter 0) (color 0 0 0 0)) (wire (pts (xy 320.04 417.83) (xy 320.04 412.75)) (stroke (width 0) (type default))) (symbol (lib_id "power:+3.3V") (at 320.04 412.75 0) (unit 1) (in_bom yes) (on_board yes) (dnp no)
    (property "Reference" "#PWR31" (at 320.04 412.75 0) (effects (font (size 1.27 1.27)) (hide yes)))
    (property "Value" "+3.3V" (at 320.04 408.94 0) (effects (font (size 1.4 1.4))))) (wire (pts (xy 405.13 431.8) (xy 435.61 431.8)) (stroke (width 0) (type default))) (symbol (lib_id "power:GND") (at 435.61 431.8 0) (unit 1) (in_bom yes) (on_board yes) (dnp no)
    (property "Reference" "#PWR32" (at 435.61 431.8 0) (effects (font (size 1.27 1.27)) (hide yes)))
    (property "Value" "GND" (at 435.61 435.61 0) (effects (font (size 1.4 1.4))))) (symbol (lib_id "Switch:SW_Push") (at 400.05 457.2 0) (unit 1) (in_bom yes) (on_board yes) (dnp no)
   (property "Reference" "SW5" (at 400.05 449.2 0) (effects (font (size 1.8 1.8)))) (property "Value" "BUTTON 2" (at 400.05 452.7 0) (effects (font (size 1.8 1.8))))) (symbol (lib_id "Device:R") (at 320.04 447.04 0) (unit 1) (in_bom yes) (on_board yes) (dnp no)
   (property "Reference" "R10" (at 320.04 439.04 0) (effects (font (size 1.8 1.8)))) (property "Value" "10k" (at 320.04 442.54 0) (effects (font (size 1.8 1.8))))) (wire (pts (xy 115.57 147.32) (xy 148.59 147.32)) (stroke (width 0) (type default))) (wire (pts (xy 148.59 147.32) (xy 148.59 457.2)) (stroke (width 0) (type default))) (wire (pts (xy 148.59 457.2) (xy 320.04 457.2)) (stroke (width 0) (type default))) (wire (pts (xy 320.04 457.2) (xy 320.04 450.85)) (stroke (width 0) (type default))) (wire (pts (xy 320.04 457.2) (xy 394.97 457.2)) (stroke (width 0) (type default))) (junction (at 320.04 457.2) (diameter 0) (color 0 0 0 0)) (wire (pts (xy 320.04 443.23) (xy 320.04 438.15)) (stroke (width 0) (type default))) (symbol (lib_id "power:+3.3V") (at 320.04 438.15 0) (unit 1) (in_bom yes) (on_board yes) (dnp no)
    (property "Reference" "#PWR33" (at 320.04 438.15 0) (effects (font (size 1.27 1.27)) (hide yes)))
    (property "Value" "+3.3V" (at 320.04 434.34 0) (effects (font (size 1.4 1.4))))) (wire (pts (xy 405.13 457.2) (xy 435.61 457.2)) (stroke (width 0) (type default))) (symbol (lib_id "power:GND") (at 435.61 457.2 0) (unit 1) (in_bom yes) (on_board yes) (dnp no)
    (property "Reference" "#PWR34" (at 435.61 457.2 0) (effects (font (size 1.27 1.27)) (hide yes)))
    (property "Value" "GND" (at 435.61 461.01 0) (effects (font (size 1.4 1.4))))) (text "AURA | WIRED CIRCUIT VIEW | documented modules and Nucleo header contacts" (at 330.2 21.59 0) (effects (font (size 2.4 2.4)))) (text "HP_OUT | ONBOARD 3.5 mm JACK" (at 570.23 289.56 0) (effects (font (size 2.1 2.1)))) (text "OUTL_PAD / OUTR_PAD are unused external test pads." (at 575.31 298.45 0) (effects (font (size 1.5 1.5)))) (text "M3 HP_OUT is its onboard 3.5 mm jack; verify with two dummy loads first." (at 549.91 351.79 0) (effects (font (size 1.8 1.8)))) (text "JU1 shunt removed: find SHDN side by unpowered continuity before wiring PA8." (at 544.83 367.03 0) (effects (font (size 1.8 1.8)))) (text "Power symbols join the 3.3 V and GND nets. Green signal wires are true KiCad connections." (at 345.44 495.3 0) (effects (font (size 1.8 1.8)))))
